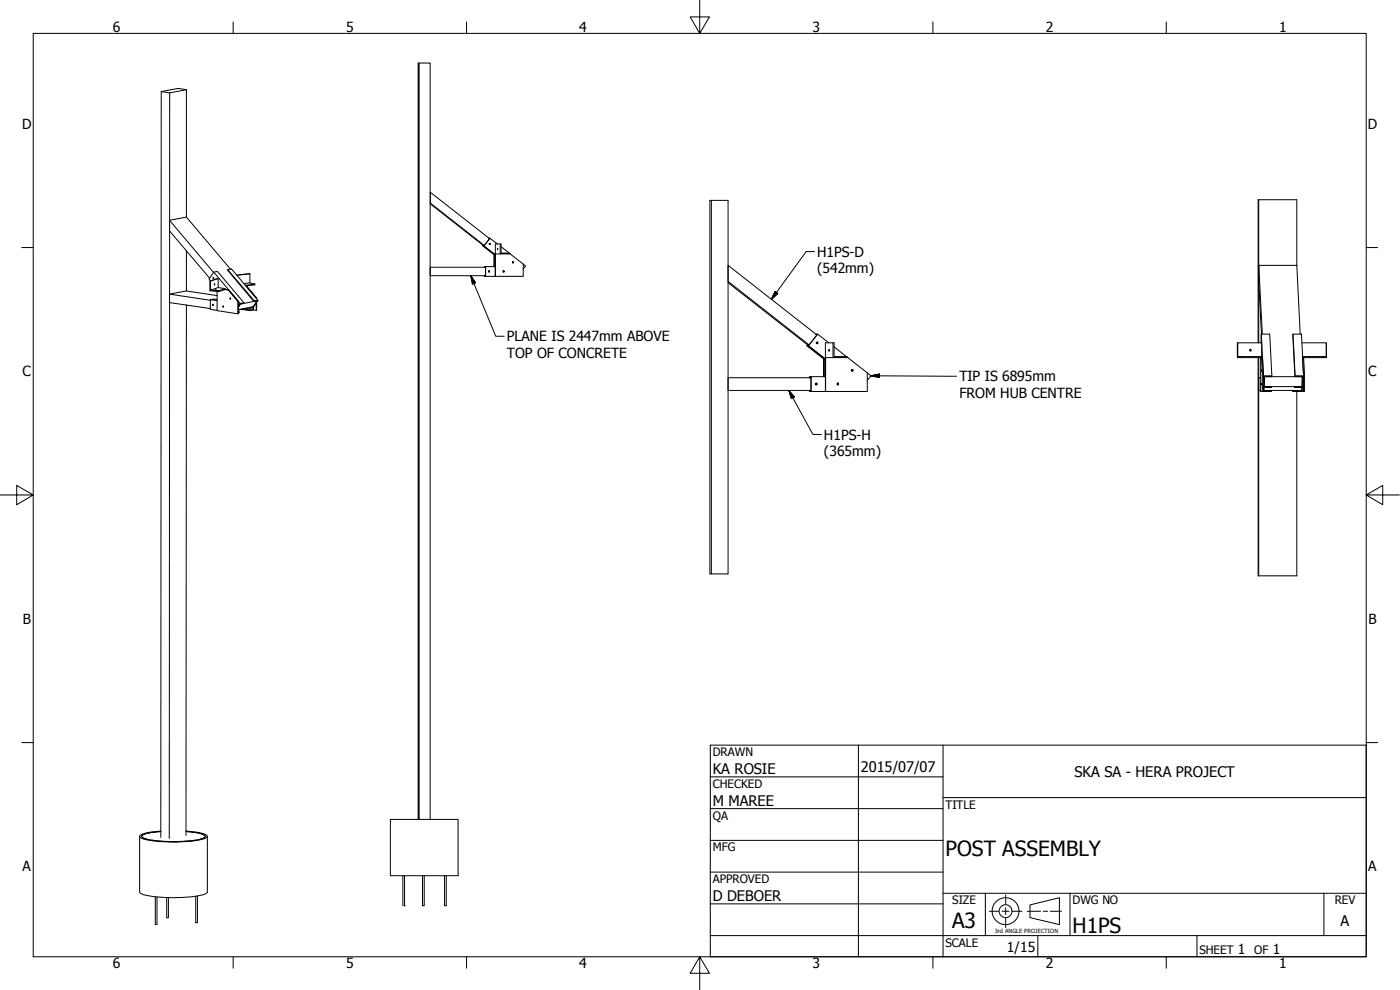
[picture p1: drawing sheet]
<svg xmlns="http://www.w3.org/2000/svg" width="420mm" height="297mm" viewBox="0 0 420 297" stroke-linecap="round" stroke-linejoin="round" font-family="sans-serif">
<!-- layer: Visible (ANSI) -->
<g fill="none" stroke="#000" stroke-width=".3">
<path d="M125.8 18.9h3.3v227M48.4 27.5l2.5 .4-.1 223.7M50.9 27.9l5-1v38.2M55.9 26.9l-2.4-.4-5.1 1-.1 223.8M377.6 59.9v43M377.8 59.9v43M389.2 59.9v19.7M50.9 66.1l13.2 15.6M55.9 65.1l-5 1v3.2l12 14.2M55.9 75.2v12.1M55.9 65.1l13.3 15.7M129.1 61.1l15.9 12.5"/>
<path d="M144.9 73.8l3.8 2.9M144.9 73.8h.1M145 73.6l.2 .1M145 73.6l-.1 .2M145.1 73.6l-.1 .2 3.7 2.8M145.2 73.8l3.5 2.7M145.5 80l-.1 .2M146.7 71.5h.1M146.8 71.5l.1 .1M146.9 73.1l.2 .1-.2 .2M146.9 71.6l-1.7 2.2M146.9 71.6l-17.8-13.9v3.2l16.3 12.7"/>
<path d="M147.1 71.5l-.2 .1M148.3 76.4v3.6M148.7 73.2h1.7v2.7h2.6v.3h-4.3zM148.7 80h-3v.2M148.7 76.2v6.7zM149.3 74.5l.1 .4zM149.3 73.2l-2.2-1.7-1.9 2.3 3.5 2.6M150.1 73.2v3M150.4 74l2.4 1.9M153 76.1l.1 .1M153 76.2h.1M153.1 76.2l3.9 3v3.7h-11.3v-2.9h-.2v.2"/>
<path d="M153.9 78.5l.2 .2-.1 .2 .1-.2zM153.9 78.5l.2 .2-.2 .2M157 79.2l.7 .6-.7 .9M213 60.1v112.1M213.5 60.1v112.1M218.5 60.1v112.1M377.8 79.6l1 20.7M389.2 79.6h-11.4v4.8l.8 15.9M389.2 79.6l1 20.7M50.9 88.3l12.2 1.8M55.9 91.5l-.1 159.2M63 84.3v2.9l2.7 .3"/>
<path d="M63.1 89.9v2.9l2.1 .3M63.2 84.3h-.2l2.5-.7v2.7l2.1 .3v.3M63.2 84.3l-.5-.6 1.4-2.1 8 9.4-.5 .9M63.9 83.2l.2 .1v.3zM63.9 91.4l.1 .2M64.1 83.2v.3M64.1 81.6l1.2-.1 7.9 9.4-1.1 .3-.5 .9 .5-.9 5.1-.9-1.2 1.8-4.4 .9M64.3 85.3l.2 .2zM64.6 87h.4zM65.2 89.8l-.9-.1-1.2 .2 2.1 .3M65.2 88.7l-9.3-1.4-5 1v2.5l12.2 1.8M65.5 83.6l-2.3 .7v2.7l2.3-.7"/>
<path d="M67 91.9l.1 .2M67.5 86.9l1.1 .1 3 3.4M67.6 86.6l-1.9 .6-2.5-.2M67.6 86.9l-1.9 .6v-.3M67.6 86.9l1 .1M68.3 80.9l7.9 9.6 1-.2-1.2 1.8-1.1 .2M68.5 87l2.9 3.5 .2-.1v3.7l-6.4-.9v-5.8M69.2 89.5v.2M71.1 82.6l3.9-.4v2.7l-1.8 .2M71.4 90.5v3.7M71.6 93.5l.2 .1h-.2M71.8 93.6l-.2 .2"/>
<path d="M72.5 92.8l2.4 .4v-.2M73.1 92.7l1.8 .3 1-.2M73.2 90.9l-1.1 .1M73.9 86l3.1 3.4-2.9-3.4M74.1 92.4l-2.2 .5M74.9 92.4l1.2-.2-.2 .6-1.8-.3M75 84.9l1.5 .4-2.9 .3M75 82.2l-3.9 .3M76.2 90.5l.1-.2-8-9.4 1.2-.2 7.9 9.4-1.3 2.1v.8M76.5 85.3v.2l-2.7 .3M76.9 90.9v2.2M77 90.7v2.4l-2.1 .1"/>
<path d="M77 89.4v.2M77.2 90.3h.1M77.4 90.1l-1.1 .2M145.4 80.2h.3M145.4 80.2h.1M145.4 82.7l.1 .2M145.5 82.7v.2h.2v-.2M145.7 80.2h-16.6v2.5h16.6M145.7 80.2v2.5M146.7 81.3l-.1 .2 .3 .1-.1-.3 .1 .2-.2 .1M151.1 81.3l.2 .1-.2 .2 .2-.1zM151.1 81.3l.2 .1-.2 .2"/>
<path d="M218.5 84.8l23.9 18.7M218.5 113.3h24.9v3.8h-24.9zM242.2 103.7l5.5 4.4M242.2 103.7h.1M242.4 103.5l.2 .1M242.4 103.5l-.2 .2M242.4 103.5l-.1 .2 5.4 4.3M242.6 103.7l5.1 4.1M242.8 103.5l-24.3-19.1v-4.8l26.7 20.9-2.6 3.2M243 113.3h.3M243 113.3h.1M243 117.1l.1 .4"/>
<path d="M243.1 113l-.1 .3M243.1 117.1v.4h.2M243.3 117.1l.1 .4M243.3 113h-.2v.3M243.4 113v4.5h4.3M244.9 100.3h.1M244.9 115a.24 .24 0 0 0-.2 .3 .24 .24 0 0 0 .3 .1l.2-.3-.3-.1 .3 .1-.3 .4M244.9 100.3l.3 .1M245 100.3h-.1M245.2 102.7l.2 .1-.2 .3M245.4 100.3l-.3 .1M247.3 107.7v5.3v-5.3"/>
<path d="M247.7 102.9h2.6v4.1h4v.3h-6.5zM247.7 113h-4.4l.1 .3M247.7 107.3l.1 10.2zM248.7 102.9l-3.3-2.6-2.8 3.4 5.1 4M248.8 104.8v.5zM250 102.9v4.4M250.3 104.1l3.7 2.9M251.4 115a.25 .25 0 0 1 .3 .2 .25 .25 0 0 1-.3 .3 .25 .25 0 0 0 .3-.3 .25 .25 0 0 0-.3-.2zM251.4 115a.25 .25 0 0 1 .3 .2 .25 .25 0 0 1-.3 .3M254.3 107.2l.1 .1M254.3 107.3h.1M254.4 107.3l5.9 4.6v5.6h-12.6"/>
<path d="M255.7 110.9l.3 .2-.3 .3 .3-.3zM255.7 110.9l.3 .2-.3 .3M260.3 111.9l1.1 .9-1.1 1.4M371.5 102.9l-.2 4.4h1.4M372.7 107v.3h6.2l.3 4.6M375.2 104.8l.2 .2-.2 .3M377.6 107.3v65.5M377.8 107.3v65.5M378.3 107.3v10.2h.9M378.3 113.3h-.5v3.8h.5M378.5 102.9v-2.6l.7 13.9M378.5 115v.5z"/>
<path d="M378.5 102.7v.2zM378.5 100.3h2.6l.6 12.5v.2h-2.2l-.1 3h2.2v.3h-2.4h.1v.8h2.3v.4h-2.4M378.6 107.3l.2 4.6h.4v5.6M378.7 107v-4.1h-7.2v4.1h7.3v.3M378.7 110.9v.5zM378.8 111.9v5.6M379.2 112.8h2.5M379.5 113h11.3v3h-11.4zM388 100.3l.6 12.7h2.2v3h-2.2v.3v-.3M388.6 116.3h2.5h-.3v.8h-9.2M388.6 117.1v.4M388.6 113l-.6-12.7h2.6l.6 12.5-.1 4.7"/>
<path d="M388.7 112.8h2.5M389.2 117.5v55.3M390.7 116.3v.8M390.7 102.9h7.3v4.1h-7.1M390.8 113h.1M391.2 114.2v3.3M391.5 111.9l-.3-4.6h-.3l.3 4.6h.3v5.6h-3.6v-.4M397.1 107v.3h-5.9M398 102.9l.1 4.4h-1M41.9 250.9v16.7a4.5 4.5 0 0 0 3.5 1.3l6.2 .5 5.8-.3a9.8 9.8 0 0 0 4.8-1.3v-16.9M48.3 249.5h-.5a8.9 8.9 0 0 0-5.3 1.3v.1a5.2 5.2 0 0 0 3.9 1.3l4.1 .3h4.5a13.8 13.8 0 0 0 6.5-1.3 .62 .62 0 0 0-.1-.7 .62 .62 0 0 0-.7-.2l-2-.5-2.9-.3M48.3 249.4h-.5a13 13 0 0 0-5.8 1.2v.1a1.01 1.01 0 0 0 1.1 1.1l3.1 .5 3.3 .3 3.6 .1 3.9-.3a8 8 0 0 0 5.2-1.4v-.2a10.2 10.2 0 0 0-5.9-1.4h-.5"/>
<path d="M117.2 245.9h20.3v16.8h-20.3zM125.5 245.9v-227h.3v227M46.6 269v8.4h.5v-8.3M50 269.3l.2 6.1 .3-.1v-6M59.2 268.8v8h-.5v-7.9M120.9 262.7v9.1M121.3 271.8h.1M121.4 262.7v9.1M126.8 262.7v9.1h.5v-9.1M133.4 262.7v9.1h.5v-9.1"/>
<circle cx="147" cy="73.2" r=".17"/>
<circle cx="154" cy="78.7" r=".18"/>
<circle cx="63.9" cy="91.5" r=".16"/>
<circle cx="67" cy="92" r=".14"/>
<circle cx="69.1" cy="89.6" r=".16"/>
<circle cx="151.1" cy="81.5" r=".18"/>
<circle cx="245.2" cy="102.9" r=".26"/>
<circle cx="251.4" cy="115.2" r=".24"/>
<circle cx="255.7" cy="111.1" r=".24"/>
<circle cx="375.2" cy="105.1" r=".25"/>
</g>
<!-- layer: Visible Narrow (ANSI) -->
<path d="M377.6 59.9h11.6M213 60.1h5.5M213 172.2h5.5M377.6 172.8h11.6" fill="none" stroke="#000" stroke-width=".3"/>
<!-- layer: Border (ANSI) -->
<g fill="none" stroke="#000" stroke-width=".3">
<path d="M10 10h400v277.1h-400zM70 6.6v3.4M140 6.6v3.4M210 0v10l-2.9-4.9h5.8l-2.9 4.9M280 6.6v3.4M350 6.6v3.4M6.5 74.3h3.5M410 74.3h3.4M0 148.5h10l-5-2.8v5.7l5-2.9M410 148.5l5 2.9v-5.7l-5 2.8h10M6.5 222.8h3.5M410 222.8h3.4"/>
<path d="M70 287.1v3.4M140 287.1v3.4M210 287.1l2.9 4.9h-5.8l2.9-4.9v9.9M280 287.1v3.4M350 287.1v3.4"/>
</g>
<!-- layer: Title (ANSI) -->
<g fill="none" stroke="#000" stroke-width=".3">
<path d="M213.2 223.6h196.8v63.5h-196.8zM213.2 233.1h69.8M257.6 223.6v63.5M283 239.3h127M283 223.6v63.5M213.2 242.6h69.8M213.2 252.1h69.8M213.2 261.7h69.8M213.2 271.2h69.8M283 268h127M295.7 268v12.7M321.1 268v12.7"/>
<path d="M397.3 268v12.7M213.2 280.7h196.8M311.5 280.7v6.4M359.2 280.7v6.4"/>
</g>
<!-- layer: Symbol (ANSI) -->
<path d="M244.4 75.5h-2.5l-10.4 14.3M141.3 82.7l1.4 2.1-.9 .5zM141.3 82.7l7.5 18.2h2.5M232.6 87.5l.8 .6-1.9 1.7zM236.7 117.1l1.7 2-.9 .5zM236.7 117.1l7.3 13.3h2.5M261.4 112.8l2.5-.5v1zM261.4 112.8l25.7 .1" fill="none" stroke="#000" stroke-width=".3"/>
<path d="M141.3 82.7l1.4 2.1zM141.3 82.7l1.4 2.1-.9 .5zM232.6 87.5l-1.1 2.3zM232.6 87.5l.8 .6-1.9 1.7zM236.7 117.1l1.7 2zM236.7 117.1l1.7 2-.9 .5zM261.4 112.8l2.5-.5zM261.4 112.8l2.5-.5v1z" fill="#000" stroke="#000" stroke-width=".3"/>
<!-- layer: Sketch Geometry (ANSI) -->
<g fill="none" stroke="#000" stroke-width=".3">
<path d="M296.9 273.4h2.8M300.7 273.4h2.1M301.8 268.5v2.8M301.8 272.3v2.1M301.8 275.5v2.8M303.9 273.4h2.8M308.3 273.4h4M309.1 271.5l8.8-2.1v8l-8.8-2.1zM313.1 273.4h1.3M315.2 273.4h3.4"/>
<circle cx="301.8" cy="273.4" r="4"/>
<circle cx="301.8" cy="273.4" r="1.94"/>
</g>
<g font-size="6.3">
<text x="283.8" y="257">POST ASSEMBLY</text>
<text x="285.8" y="278.6">A3</text>
<text x="321.9" y="279.8">H1PS</text>
</g>
<g font-size="4.4">
<text x="213.9" y="232.2">KA ROSIE</text>
<text x="258.4" y="231.6">2015/07/07</text>
<text x="322.5" y="233">SKA SA - HERA PROJECT</text>
<text x="213.9" y="241.9">M MAREE</text>
<text x="213.9" y="270.3">D DEBOER</text>
<text x="402.3" y="277.9">A</text>
</g>
<g font-size="4.2">
<text x="33.8" y="9.6">6</text>
<text x="103.9" y="9.6">5</text>
<text x="173.9" y="9.6">4</text>
<text x="243.8" y="9.6">3</text>
<text x="313.9" y="9.6">2</text>
<text x="383.9" y="9.6">1</text>
<text x="6.7" y="38.7">D</text>
<text x="410.5" y="38.7">D</text>
<text x="245.2" y="77">H1PS-D</text>
<text x="245.2" y="82">(542mm)</text>
<text x="152.1" y="102.4">PLANE IS 2447mm ABOVE</text>
<text x="152.1" y="107.4">TOP OF CONCRETE</text>
<text x="6.8" y="113">C</text>
<text x="410.7" y="113">C</text>
<text x="287.9" y="114.4">TIP IS 6895mm</text>
<text x="287.9" y="119.4">FROM HUB CENTRE</text>
<text x="247.3" y="131.9">H1PS-H</text>
<text x="247.3" y="136.9">(365mm)</text>
<text x="6.9" y="187.2">B</text>
<text x="410.7" y="187.2">B</text>
<text x="6.8" y="261.4">A</text>
<text x="410.7" y="261.4">A</text>
<text x="302.2" y="285.6">1/15</text>
<text x="371.5" y="286.2">1</text>
<text x="382" y="286.2">1</text>
<text x="33.8" y="290.5">6</text>
<text x="103.9" y="290.5">5</text>
<text x="173.9" y="290.5">4</text>
<text x="243.8" y="290.5">3</text>
<text x="313.9" y="290.5">2</text>
<text x="383.9" y="290.5">1</text>
</g>
<g font-size="3.5">
<text x="213.9" y="226.9">DRAWN</text>
<text x="213.9" y="236.4">CHECKED</text>
<text x="213.9" y="245.9">QA</text>
<text x="283.8" y="242.6">TITLE</text>
<text x="213.9" y="255.4">MFG</text>
<text x="213.9" y="265">APPROVED</text>
<text x="285.8" y="271.3">SIZE</text>
<text x="321.9" y="271.3">DWG NO</text>
<text x="400.6" y="271.3">REV</text>
<text x="283.8" y="284">SCALE</text>
<text x="360" y="286.2">SHEET</text>
<text x="376.4" y="286.2">OF</text>
</g>
<text font-size="1.7" x="298.5" y="279.8">3rd ANGLE PROJECTION</text>
</svg>
